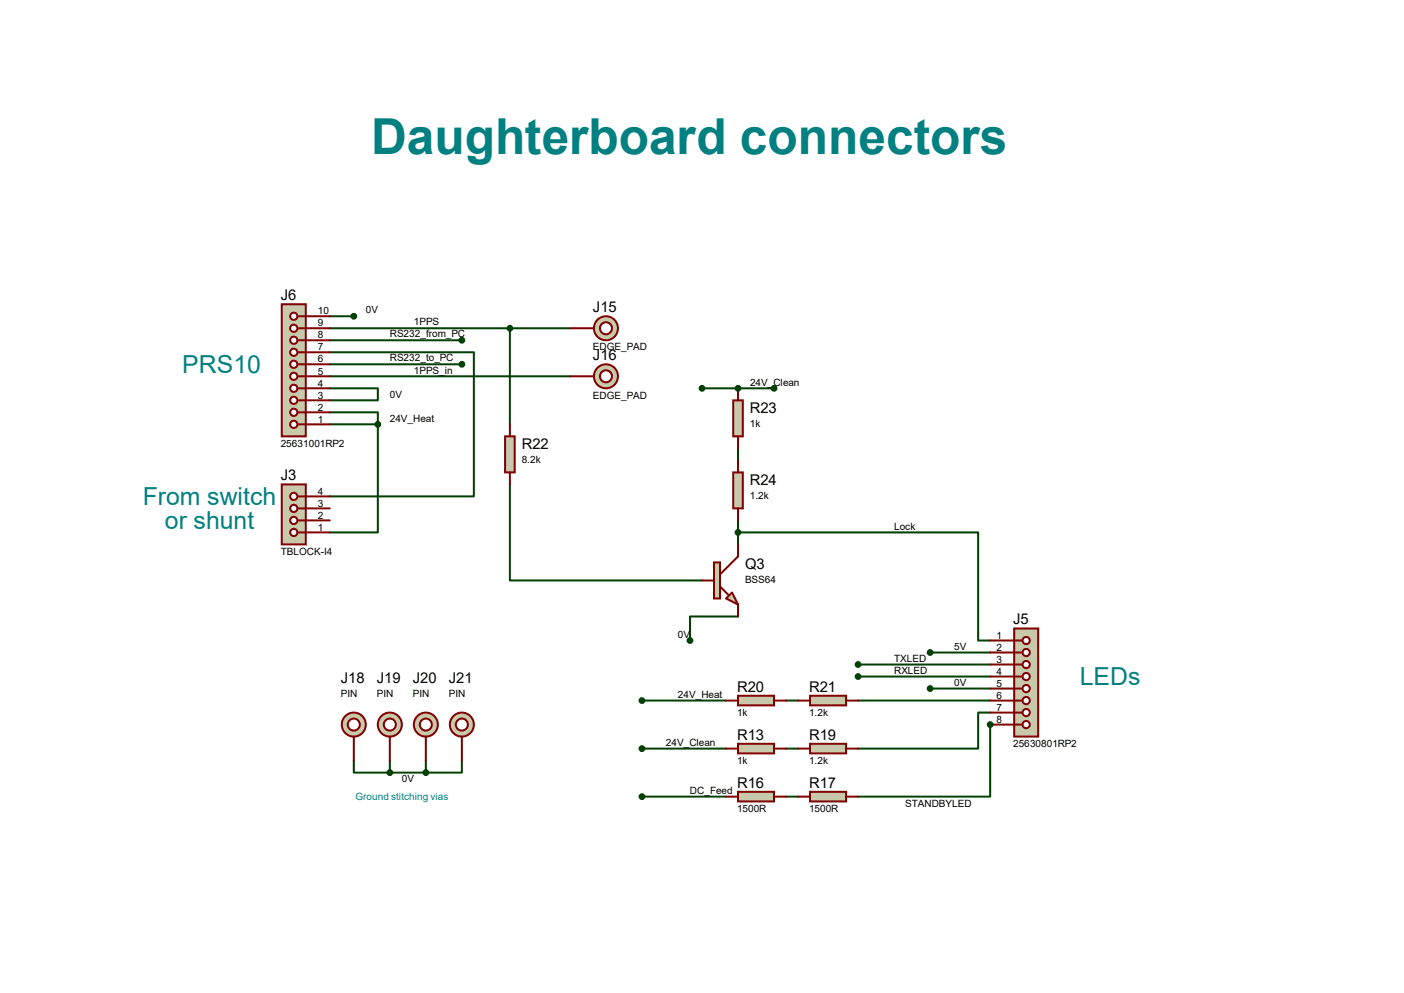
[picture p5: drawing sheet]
<svg xmlns="http://www.w3.org/2000/svg" width="297mm" height="210mm" viewBox="0 0 297 210" stroke-linecap="round" stroke-linejoin="round" font-family="sans-serif">
<path d="M135.8 158.3h17.8M135.8 148.2h17.8M166.3 158.3h2.5M166.3 148.2h2.5M181.5 148.2h28M209.5 150.7h-2.6v7.6h-25.4M209.5 153.2v15.3h-28M166.3 168.5h2.5" fill="none" stroke="#004000" stroke-width=".42"/>
<circle cx="209.5" cy="153.2" r=".21" fill="#004000"/>
<g fill="none" stroke="#004000" stroke-width=".42">
<path d="M69.8 66.9h5M69.8 72h27.9M69.8 69.4h38.1v20.3M69.8 82.1h10.1v2.6h-10.1M148.5 82.1h7.6M156.1 94.8v2.6M107.9 102.4v20.4h40.6M156.1 112.6h50.8v22.9h2.6M156.1 110.1v5M196.8 138h12.7M181.5 143.1h28M181.5 140.5h28"/>
<path d="M196.8 145.6h12.7M135.8 168.5h17.8"/>
</g>
<circle cx="156.1" cy="82.1" r=".21" fill="#004000"/>
<g fill="none" stroke="#004000" stroke-width=".42">
<path d="M69.8 74.5h30.4v30.5h-30.4M69.8 77h27.9M69.8 79.6h50.8M107.9 69.4h12.7M69.8 87.2h10.1v2.5M69.8 89.7h10.1M79.9 89.7v22.9h-10.1M156.1 82.1h7.6M156.1 130.4h-10.1v5.1M74.8 160.9v2.5h7.7M82.5 163.4h7.6M82.5 160.9v2.5"/>
<path d="M90.1 160.9v2.5M97.7 160.9v2.5h-7.6"/>
</g>
<path d="M156.1 157.3h7.6v2h-7.6z" fill="#c8c8aa" stroke="#800000" stroke-width=".42"/>
<path d="M153.6 158.3h2.5M163.7 158.3h2.6" fill="none" stroke="#800000" stroke-width=".42"/>
<path d="M171.4 157.3h7.6v2h-7.6z" fill="#c8c8aa" stroke="#800000" stroke-width=".42"/>
<path d="M168.8 158.3h2.6M179 158.3h2.5" fill="none" stroke="#800000" stroke-width=".42"/>
<path d="M214.5 132.9h5.1v22.9h-5.1z" fill="#c8c8aa" stroke="#800000" stroke-width=".42"/>
<path d="M214.5 135.5h1.8" fill="none" stroke="#800000" stroke-width=".42"/>
<circle cx="217.1" cy="135.5" r=".76" fill="#fff" stroke="#800000" stroke-width=".42"/>
<path d="M214.5 138h1.8" fill="none" stroke="#800000" stroke-width=".42"/>
<circle cx="217.1" cy="138" r=".76" fill="#fff" stroke="#800000" stroke-width=".42"/>
<path d="M214.5 140.5h1.8" fill="none" stroke="#800000" stroke-width=".42"/>
<circle cx="217.1" cy="140.5" r=".76" fill="#fff" stroke="#800000" stroke-width=".42"/>
<path d="M214.5 143.1h1.8" fill="none" stroke="#800000" stroke-width=".42"/>
<circle cx="217.1" cy="143.1" r=".76" fill="#fff" stroke="#800000" stroke-width=".42"/>
<path d="M214.5 145.6h1.8" fill="none" stroke="#800000" stroke-width=".42"/>
<circle cx="217.1" cy="145.6" r=".76" fill="#fff" stroke="#800000" stroke-width=".42"/>
<path d="M214.5 148.2h1.8" fill="none" stroke="#800000" stroke-width=".42"/>
<circle cx="217.1" cy="148.2" r=".76" fill="#fff" stroke="#800000" stroke-width=".42"/>
<path d="M214.5 150.7h1.8" fill="none" stroke="#800000" stroke-width=".42"/>
<circle cx="217.1" cy="150.7" r=".76" fill="#fff" stroke="#800000" stroke-width=".42"/>
<path d="M214.5 153.2h1.8" fill="none" stroke="#800000" stroke-width=".42"/>
<circle cx="217.1" cy="153.2" r=".76" fill="#fff" stroke="#800000" stroke-width=".42"/>
<path d="M209.5 135.5h5M209.5 138h5M209.5 140.5h5M209.5 143.1h5M209.5 145.6h5M209.5 148.2h5M209.5 150.7h5M209.5 153.2h5" fill="none" stroke="#800000" stroke-width=".42"/>
<path d="M156.1 147.2h7.6v2h-7.6z" fill="#c8c8aa" stroke="#800000" stroke-width=".42"/>
<path d="M153.6 148.2h2.5M163.7 148.2h2.6" fill="none" stroke="#800000" stroke-width=".42"/>
<path d="M171.4 147.2h7.6v2h-7.6z" fill="#c8c8aa" stroke="#800000" stroke-width=".42"/>
<path d="M168.8 148.2h2.6M179 148.2h2.5" fill="none" stroke="#800000" stroke-width=".42"/>
<g fill="#004000" stroke="#004000" stroke-width=".42">
<circle cx="135.8" cy="158.3" r=".51"/>
<circle cx="135.8" cy="148.2" r=".51"/>
</g>
<path d="M156.1 167.5h7.6v2h-7.6z" fill="#c8c8aa" stroke="#800000" stroke-width=".42"/>
<path d="M153.6 168.5h2.5M163.7 168.5h2.6" fill="none" stroke="#800000" stroke-width=".42"/>
<path d="M171.4 167.5h7.6v2h-7.6z" fill="#c8c8aa" stroke="#800000" stroke-width=".42"/>
<path d="M168.8 168.5h2.6M179 168.5h2.5" fill="none" stroke="#800000" stroke-width=".42"/>
<g fill="#004000" stroke="#004000" stroke-width=".42">
<circle cx="209.5" cy="153.2" r=".51"/>
<circle cx="135.8" cy="168.5" r=".51"/>
<circle cx="196.8" cy="145.6" r=".51"/>
<circle cx="196.8" cy="138" r=".51"/>
<circle cx="181.5" cy="143.1" r=".51"/>
<circle cx="181.5" cy="140.5" r=".51"/>
</g>
<path d="M59.6 64.3h5.1v28h-5.1z" fill="#c8c8aa" stroke="#800000" stroke-width=".42"/>
<path d="M62.9 89.7h1.8" fill="none" stroke="#800000" stroke-width=".42"/>
<circle cx="62.1" cy="89.7" r=".76" fill="#fff" stroke="#800000" stroke-width=".42"/>
<path d="M62.9 87.2h1.8" fill="none" stroke="#800000" stroke-width=".42"/>
<circle cx="62.1" cy="87.2" r=".76" fill="#fff" stroke="#800000" stroke-width=".42"/>
<path d="M62.9 84.7h1.8" fill="none" stroke="#800000" stroke-width=".42"/>
<circle cx="62.1" cy="84.7" r=".76" fill="#fff" stroke="#800000" stroke-width=".42"/>
<path d="M62.9 82.1h1.8" fill="none" stroke="#800000" stroke-width=".42"/>
<circle cx="62.1" cy="82.1" r=".76" fill="#fff" stroke="#800000" stroke-width=".42"/>
<path d="M62.9 79.6h1.8" fill="none" stroke="#800000" stroke-width=".42"/>
<circle cx="62.1" cy="79.6" r=".76" fill="#fff" stroke="#800000" stroke-width=".42"/>
<path d="M62.9 77h1.8" fill="none" stroke="#800000" stroke-width=".42"/>
<circle cx="62.1" cy="77" r=".76" fill="#fff" stroke="#800000" stroke-width=".42"/>
<path d="M62.9 74.5h1.8" fill="none" stroke="#800000" stroke-width=".42"/>
<circle cx="62.1" cy="74.5" r=".76" fill="#fff" stroke="#800000" stroke-width=".42"/>
<path d="M62.9 72h1.8" fill="none" stroke="#800000" stroke-width=".42"/>
<circle cx="62.1" cy="72" r=".76" fill="#fff" stroke="#800000" stroke-width=".42"/>
<path d="M62.9 69.4h1.8" fill="none" stroke="#800000" stroke-width=".42"/>
<circle cx="62.1" cy="69.4" r=".76" fill="#fff" stroke="#800000" stroke-width=".42"/>
<path d="M62.9 66.9h1.8" fill="none" stroke="#800000" stroke-width=".42"/>
<circle cx="62.1" cy="66.9" r=".76" fill="#fff" stroke="#800000" stroke-width=".42"/>
<path d="M64.7 79.6h5.1M64.7 77h5.1M64.7 74.5h5.1M64.7 72h5.1M64.7 69.4h5.1M64.7 66.9h5.1M64.7 89.7h5.1M64.7 87.2h5.1M64.7 84.7h5.1M64.7 82.1h5.1" fill="none" stroke="#800000" stroke-width=".42"/>
<g fill="#004000" stroke="#004000" stroke-width=".42">
<circle cx="74.8" cy="66.9" r=".51"/>
<circle cx="97.7" cy="72" r=".51"/>
</g>
<g fill="#c8c8aa" stroke="#800000" stroke-width=".42">
<path d="M153.6 126.6l1.3-1.3 1.2 2.5z"/>
<path d="M151 119h1.3v7.6h-1.3z"/>
</g>
<path d="M156.1 115.1v2.6l-3.8 3.8M148.5 122.8h2.5M152.3 124l1.8 1.8M156.1 127.8v2.6" fill="none" stroke="#800000" stroke-width=".42"/>
<path d="M106.8 92.3h2.1v7.6h-2.1z" fill="#c8c8aa" stroke="#800000" stroke-width=".42"/>
<path d="M107.9 89.7v2.6M107.9 99.9v2.5" fill="none" stroke="#800000" stroke-width=".42"/>
<path d="M155.1 84.7h2v7.6h-2z" fill="#c8c8aa" stroke="#800000" stroke-width=".42"/>
<path d="M156.1 82.1v2.6M156.1 92.3v2.5" fill="none" stroke="#800000" stroke-width=".42"/>
<path d="M155.1 99.9h2v7.6h-2z" fill="#c8c8aa" stroke="#800000" stroke-width=".42"/>
<path d="M156.1 97.4v2.5M156.1 107.5v2.6" fill="none" stroke="#800000" stroke-width=".42"/>
<g fill="#004000" stroke="#004000" stroke-width=".42">
<circle cx="107.9" cy="69.4" r=".51"/>
<circle cx="156.1" cy="112.6" r=".51"/>
<circle cx="148.5" cy="82.1" r=".51"/>
<circle cx="156.1" cy="82.1" r=".51"/>
<circle cx="163.7" cy="82.1" r=".51"/>
<circle cx="146" cy="135.5" r=".51"/>
<circle cx="97.7" cy="77" r=".51"/>
</g>
<circle cx="128.2" cy="69.4" r="2.54" fill="#c8c8aa" stroke="#800000" stroke-width=".42"/>
<circle cx="128.2" cy="69.4" r="1.27" fill="#fff" stroke="#800000" stroke-width=".42"/>
<path d="M120.6 69.4h5" fill="none" stroke="#800000" stroke-width=".42"/>
<circle cx="128.2" cy="79.6" r="2.54" fill="#c8c8aa" stroke="#800000" stroke-width=".42"/>
<circle cx="128.2" cy="79.6" r="1.27" fill="#fff" stroke="#800000" stroke-width=".42"/>
<path d="M120.6 79.6h5" fill="none" stroke="#800000" stroke-width=".42"/>
<circle cx="74.8" cy="153.2" r="2.54" fill="#c8c8aa" stroke="#800000" stroke-width=".42"/>
<circle cx="74.8" cy="153.2" r="1.27" fill="#fff" stroke="#800000" stroke-width=".42"/>
<path d="M74.8 155.8v5.1" fill="none" stroke="#800000" stroke-width=".42"/>
<circle cx="82.5" cy="153.2" r="2.54" fill="#c8c8aa" stroke="#800000" stroke-width=".42"/>
<circle cx="82.5" cy="153.2" r="1.27" fill="#fff" stroke="#800000" stroke-width=".42"/>
<path d="M82.5 155.8v5.1" fill="none" stroke="#800000" stroke-width=".42"/>
<circle cx="90.1" cy="153.2" r="2.54" fill="#c8c8aa" stroke="#800000" stroke-width=".42"/>
<circle cx="90.1" cy="153.2" r="1.27" fill="#fff" stroke="#800000" stroke-width=".42"/>
<path d="M90.1 155.8v5.1" fill="none" stroke="#800000" stroke-width=".42"/>
<circle cx="97.7" cy="153.2" r="2.54" fill="#c8c8aa" stroke="#800000" stroke-width=".42"/>
<circle cx="97.7" cy="153.2" r="1.27" fill="#fff" stroke="#800000" stroke-width=".42"/>
<path d="M97.7 155.8v5.1" fill="none" stroke="#800000" stroke-width=".42"/>
<g fill="#004000" stroke="#004000" stroke-width=".42">
<circle cx="90.1" cy="163.4" r=".51"/>
<circle cx="82.5" cy="163.4" r=".51"/>
</g>
<path d="M59.6 102.4h5.1v12.7h-5.1z" fill="#c8c8aa" stroke="#800000" stroke-width=".42"/>
<path d="M62.9 112.6h1.8" fill="none" stroke="#800000" stroke-width=".42"/>
<circle cx="62.1" cy="112.6" r=".76" fill="#fff" stroke="#800000" stroke-width=".42"/>
<path d="M62.9 110.1h1.8" fill="none" stroke="#800000" stroke-width=".42"/>
<circle cx="62.1" cy="110.1" r=".76" fill="#fff" stroke="#800000" stroke-width=".42"/>
<path d="M62.9 107.5h1.8" fill="none" stroke="#800000" stroke-width=".42"/>
<circle cx="62.1" cy="107.5" r=".76" fill="#fff" stroke="#800000" stroke-width=".42"/>
<path d="M62.9 105h1.8" fill="none" stroke="#800000" stroke-width=".42"/>
<circle cx="62.1" cy="105" r=".76" fill="#fff" stroke="#800000" stroke-width=".42"/>
<path d="M64.7 112.6h5.1M64.7 110.1h5.1M64.7 107.5h5.1M64.7 105h5.1" fill="none" stroke="#800000" stroke-width=".42"/>
<circle cx="79.9" cy="89.7" r=".51" fill="#004000" stroke="#004000" stroke-width=".42"/>
<text font-size="10.5" fill="#008080" x="78.5" y="32.6">Daughterboard connectors</text>
<g font-size="5.2" fill="#008080">
<text x="38.6" y="78.9">PRS10</text>
<text x="30.2" y="106.8">From switch</text>
<text x="34.9" y="111.9">or shunt</text>
<text x="228.4" y="144.9">LEDs</text>
</g>
<g font-size="3.1">
<text x="59.4" y="63.5">J6</text>
<text x="125.4" y="66">J15</text>
<text x="125.4" y="76.2">J16</text>
<text x="158.6" y="87.3">R23</text>
<text x="110.4" y="94.9">R22</text>
<text x="59.4" y="101.6">J3</text>
<text x="158.6" y="102.5">R24</text>
<text x="157.6" y="120.3">Q3</text>
<text x="214.3" y="132">J5</text>
<text x="72.1" y="144.4">J18</text>
<text x="79.7" y="144.4">J19</text>
<text x="87.3" y="144.4">J20</text>
<text x="95" y="144.4">J21</text>
<text x="155.9" y="146.3">R20</text>
<text x="171.2" y="146.3">R21</text>
<text x="155.9" y="156.4">R13</text>
<text x="171.2" y="156.4">R19</text>
<text x="155.9" y="166.6">R16</text>
<text x="171.2" y="166.6">R17</text>
</g>
<g font-size="2.1">
<text x="67.2" y="71.6">8</text>
<text x="67.2" y="69">9</text>
<text x="67.2" y="66.5">10</text>
<text x="77.4" y="66.3">0V</text>
<text x="82.5" y="71.4">RS232_from_PC</text>
<text x="87.5" y="68.8">1PPS</text>
<text x="67.2" y="76.7">6</text>
<text x="67.2" y="74.1">7</text>
<text x="82.5" y="76.5">RS232_to_PC</text>
<text x="125.4" y="74.1">EDGE_PAD</text>
<text x="67.2" y="81.7">4</text>
<text x="67.2" y="79.2">5</text>
<text x="87.5" y="79">1PPS_in</text>
<text x="158.7" y="81.5">24V_Clean</text>
<text x="67.2" y="89.4">1</text>
<text x="67.2" y="86.8">2</text>
<text x="67.2" y="84.3">3</text>
<text x="82.5" y="84.1">0V</text>
<text x="82.5" y="89.2">24V_Heat</text>
<text x="125.4" y="84.3">EDGE_PAD</text>
<text x="59.4" y="94.4">25631001RP2</text>
<text x="158.6" y="90.2">1k</text>
<text x="110.4" y="97.8">8.2k</text>
<text x="67.2" y="107.1">3</text>
<text x="67.2" y="104.6">4</text>
<text x="158.6" y="105.5">1.2k</text>
<text x="67.2" y="112.2">1</text>
<text x="67.2" y="109.7">2</text>
<text x="189.1" y="112">Lock</text>
<text x="59.4" y="117.3">TBLOCK-I4</text>
<text x="157.6" y="123.2">BSS64</text>
<text x="143.4" y="134.9">0V</text>
<text x="201.8" y="137.4">5V</text>
<text x="210.8" y="135.1">1</text>
<text x="210.8" y="137.6">2</text>
<text x="189.1" y="142.5">RXLED</text>
<text x="189.1" y="140">TXLED</text>
<text x="210.8" y="140.2">3</text>
<text x="210.8" y="142.7">4</text>
<text x="72.1" y="147.4">PIN</text>
<text x="79.7" y="147.4">PIN</text>
<text x="87.3" y="147.4">PIN</text>
<text x="95" y="147.4">PIN</text>
<text x="143.4" y="147.6">24V_Heat</text>
<text x="201.8" y="145">0V</text>
<text x="210.8" y="145.2">5</text>
<text x="210.8" y="147.8">6</text>
<text x="155.9" y="151.3">1k</text>
<text x="171.2" y="151.3">1.2k</text>
<text x="210.8" y="150.3">7</text>
<text x="210.8" y="152.9">8</text>
<text x="140.9" y="157.7">24V_Clean</text>
<text x="155.9" y="161.5">1k</text>
<text x="171.2" y="161.5">1.2k</text>
<text x="214.3" y="157.9">25630801RP2</text>
<text x="85" y="165.4">0V</text>
<text x="146" y="167.9">DC_Feed</text>
<text x="155.9" y="171.7">1500R</text>
<text x="171.2" y="171.7">1500R</text>
<text x="191.5" y="170.6">STANDBYLED</text>
</g>
<text font-size="2.1" fill="#008080" x="75.2" y="169.2">Ground stitching vias</text>
</svg>
